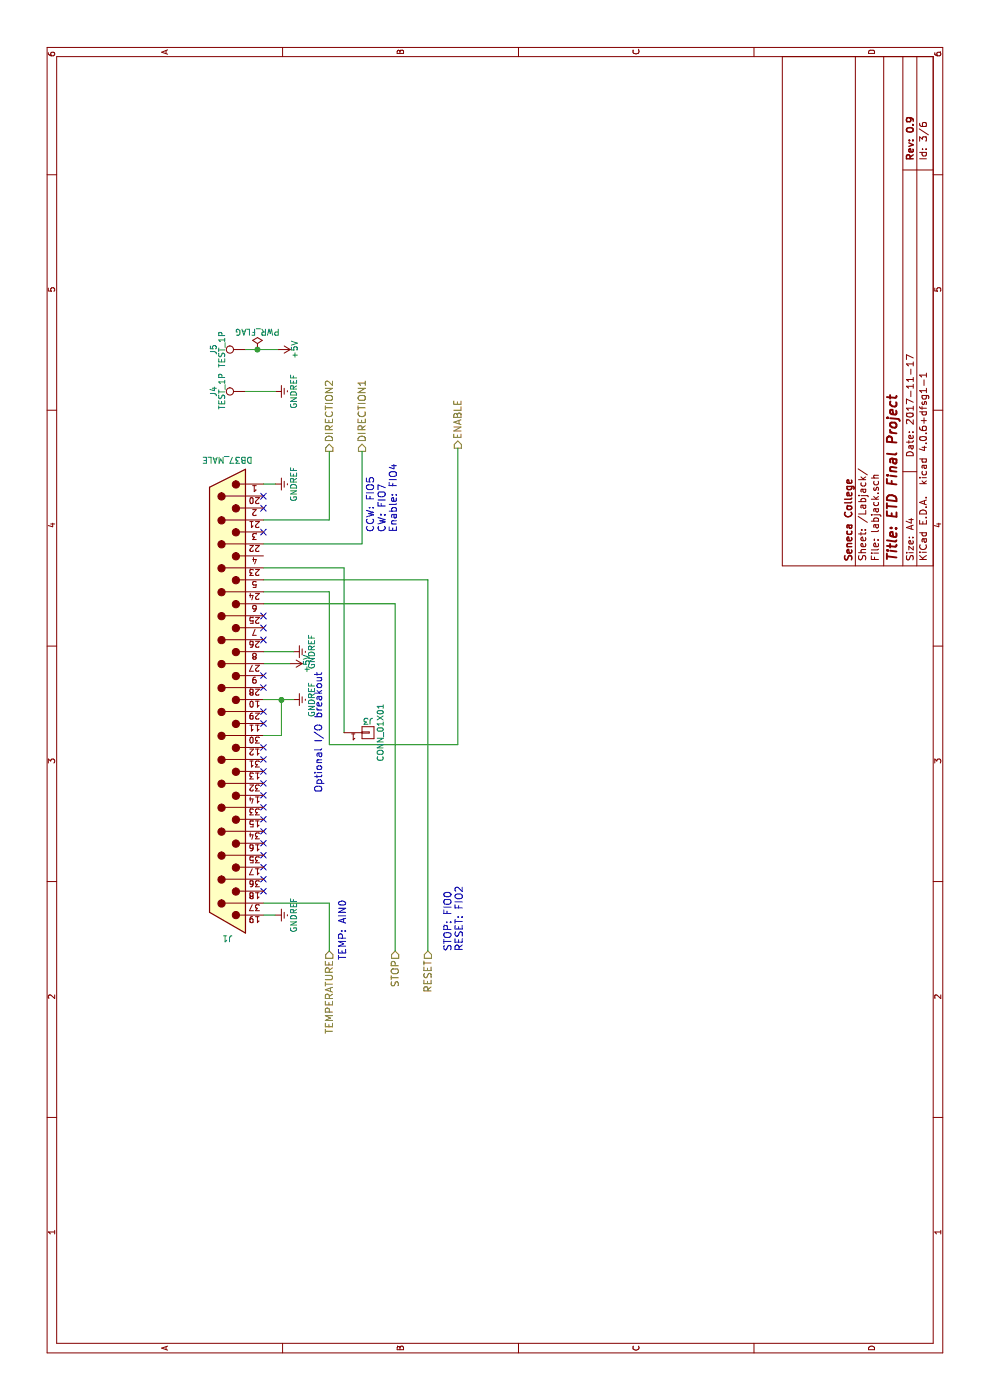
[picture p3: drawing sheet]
EESchema Schematic File Version 2
LIBS:tact_sw_no
LIBS:lm35dz
LIBS:power
LIBS:device
LIBS:transistors
LIBS:conn
LIBS:linear
LIBS:regul
LIBS:74xx
LIBS:cmos4000
LIBS:adc-dac
LIBS:memory
LIBS:xilinx
LIBS:microcontrollers
LIBS:dsp
LIBS:microchip
LIBS:analog_switches
LIBS:motorola
LIBS:texas
LIBS:intel
LIBS:audio
LIBS:interface
LIBS:digital-audio
LIBS:philips
LIBS:display
LIBS:cypress
LIBS:siliconi
LIBS:opto
LIBS:atmel
LIBS:contrib
LIBS:valves
LIBS:switches
LIBS:l293d
LIBS:project-cache
EELAYER 25 0
EELAYER END
$Descr A4 11693 8268
encoding utf-8
Sheet 3 6
Title "ETD Final Project"
Date "2017-11-17"
Rev "0.9"
Comp "Seneca College"
Comment1 ""
Comment2 ""
Comment3 ""
Comment4 ""
$EndDescr
Text HLabel 3750 3300 0    60   Input ~ 0
STOP
Text HLabel 3750 3575 0    60   Input ~ 0
RESET
Text HLabel 3750 2750 0    60   Input ~ 0
TEMPERATURE
Text HLabel 7925 3025 2    60   Output ~ 0
DIRECTION1
Text HLabel 7925 2750 2    60   Output ~ 0
DIRECTION2
$Comp
L GNDREF #PWR07
U 1 1
P 7650 2300
F 0 "#PWR07" H 7650 2050 50  0001 C CNN
F 1 "GNDREF" H 7650 2150 50  0000 C CNN
F 2 "" H 7650 2300 50  0001 C CNN
F 3 "" H 7650 2300 50  0001 C CNN
	1    7650 2300
	1    0    0    -1  
$EndComp
Wire Wire Line
	7650 2300 7650 2200
Wire Wire Line
	7350 2750 7925 2750
Wire Wire Line
	7150 3025 7925 3025
$Comp
L GNDREF #PWR08
U 1 1
P 4050 2300
F 0 "#PWR08" H 4050 2050 50  0001 C CNN
F 1 "GNDREF" H 4050 2150 50  0000 C CNN
F 2 "" H 4050 2300 50  0001 C CNN
F 3 "" H 4050 2300 50  0001 C CNN
	1    4050 2300
	1    0    0    -1  
$EndComp
Wire Wire Line
	4050 2300 4050 2200
Wire Wire Line
	3750 2750 4150 2750
Wire Wire Line
	4150 2750 4150 2200
Wire Wire Line
	3750 3300 6650 3300
Wire Wire Line
	6650 3300 6650 2200
Wire Wire Line
	3750 3575 6850 3575
Wire Wire Line
	6850 3575 6850 2200
Text Notes 7250 3325 0    60   ~ 0
CCW: FIO5\nCW: FIO7\nEnable: FIO4
Text Notes 3675 2900 0    60   ~ 0
TEMP: AIN0\n
Text Notes 3750 3875 0    60   ~ 0
STOP: FIO0\nRESET: FIO2
$Comp
L +5V #PWR09
U 1 1
P 6150 2425
F 0 "#PWR09" H 6150 2275 50  0001 C CNN
F 1 "+5V" H 6150 2565 50  0000 C CNN
F 2 "" H 6150 2425 50  0001 C CNN
F 3 "" H 6150 2425 50  0001 C CNN
	1    6150 2425
	-1   0    0    1   
$EndComp
$Comp
L TEST_1P J4
U 1 1
P 8425 2050
F 0 "J4" H 8425 2320 50  0000 C CNN
F 1 "TEST_1P" H 8425 2250 50  0000 C CNN
F 2 "Socket_Strips:Socket_Strip_Straight_1x01_Pitch2.54mm" H 8625 2050 50  0001 C CNN
F 3 "" H 8625 2050 50  0001 C CNN
	1    8425 2050
	1    0    0    -1  
$EndComp
$Comp
L GNDREF #PWR010
U 1 1
P 8425 2300
F 0 "#PWR010" H 8425 2050 50  0001 C CNN
F 1 "GNDREF" H 8425 2150 50  0000 C CNN
F 2 "" H 8425 2300 50  0001 C CNN
F 3 "" H 8425 2300 50  0001 C CNN
	1    8425 2300
	1    0    0    -1  
$EndComp
Wire Wire Line
	8425 2300 8425 2050
$Comp
L TEST_1P J5
U 1 1
P 8775 2050
F 0 "J5" H 8775 2320 50  0000 C CNN
F 1 "TEST_1P" H 8775 2250 50  0000 C CNN
F 2 "Socket_Strips:Socket_Strip_Straight_1x01_Pitch2.54mm" H 8975 2050 50  0001 C CNN
F 3 "" H 8975 2050 50  0001 C CNN
	1    8775 2050
	1    0    0    -1  
$EndComp
$Comp
L +5V #PWR011
U 1 1
P 8775 2325
F 0 "#PWR011" H 8775 2175 50  0001 C CNN
F 1 "+5V" H 8775 2465 50  0000 C CNN
F 2 "" H 8775 2325 50  0001 C CNN
F 3 "" H 8775 2325 50  0001 C CNN
	1    8775 2325
	-1   0    0    1   
$EndComp
Wire Wire Line
	8775 2050 8775 2325
Wire Wire Line
	6150 2425 6150 2200
Wire Wire Line
	5575 2875 6950 2875
Wire Wire Line
	6950 2875 6950 2200
Wire Wire Line
	5475 2750 5475 3825
Wire Wire Line
	5475 2750 6750 2750
Wire Wire Line
	6750 2750 6750 2200
Text Notes 5075 2700 0    60   ~ 0
Optional I/O breakout
NoConn ~ 4250 2200
NoConn ~ 4450 2200
NoConn ~ 4650 2200
NoConn ~ 4750 2200
NoConn ~ 4850 2200
NoConn ~ 4950 2200
NoConn ~ 5050 2200
NoConn ~ 5150 2200
NoConn ~ 5250 2200
NoConn ~ 5350 2200
NoConn ~ 5450 2200
NoConn ~ 5650 2200
NoConn ~ 5750 2200
NoConn ~ 5950 2200
NoConn ~ 6050 2200
NoConn ~ 6350 2200
NoConn ~ 6450 2200
NoConn ~ 6550 2200
NoConn ~ 7450 2200
$Comp
L PWR_FLAG #FLG012
U 1 1
P 8775 2150
F 0 "#FLG012" H 8775 2225 50  0001 C CNN
F 1 "PWR_FLAG" H 8775 2300 50  0000 C CNN
F 2 "" H 8775 2150 50  0001 C CNN
F 3 "" H 8775 2150 50  0001 C CNN
	1    8775 2150
	0    1    1    0   
$EndComp
Connection ~ 8775 2150
Text HLabel 7950 3825 2    60   Output ~ 0
ENABLE
NoConn ~ 4550 2200
NoConn ~ 4350 2200
NoConn ~ 7250 2200
$Comp
L GNDREF #PWR013
U 1 1
P 6250 2450
F 0 "#PWR013" H 6250 2200 50  0001 C CNN
F 1 "GNDREF" H 6250 2300 50  0000 C CNN
F 2 "" H 6250 2450 50  0001 C CNN
F 3 "" H 6250 2450 50  0001 C CNN
	1    6250 2450
	1    0    0    -1  
$EndComp
Wire Wire Line
	6250 2450 6250 2200
$Comp
L GNDREF #PWR014
U 1 1
P 5850 2450
F 0 "#PWR014" H 5850 2200 50  0001 C CNN
F 1 "GNDREF" H 5850 2300 50  0000 C CNN
F 2 "" H 5850 2450 50  0001 C CNN
F 3 "" H 5850 2450 50  0001 C CNN
	1    5850 2450
	1    0    0    -1  
$EndComp
$Comp
L DB37_MALE J1
U 1 1
P 5850 1900
F 0 "J1" H 5850 3900 50  0000 C CNN
F 1 "DB37_MALE" H 5850 -100 50  0000 C CNN
F 2 "Connectors:DB37FD" H 5850 1900 50  0001 C CNN
F 3 "" H 5850 1900 50  0001 C CNN
	1    5850 1900
	0    -1   -1   0   
$EndComp
Wire Wire Line
	5850 2200 5850 2450
Wire Wire Line
	5550 2200 5550 2350
Wire Wire Line
	5550 2350 5850 2350
Connection ~ 5850 2350
Wire Wire Line
	7150 3025 7150 2200
Wire Wire Line
	7350 2200 7350 2750
NoConn ~ 7550 2200
$Comp
L CONN_01X01 J3
U 1 1
P 5575 3075
F 0 "J3" H 5575 3175 50  0000 C CNN
F 1 "CONN_01X01" V 5675 3075 50  0000 C CNN
F 2 "Socket_Strips:Socket_Strip_Straight_1x01_Pitch2.54mm" H 5575 3075 50  0001 C CNN
F 3 "" H 5575 3075 50  0001 C CNN
	1    5575 3075
	0    1    1    0   
$EndComp
Wire Wire Line
	5475 3825 7950 3825
$EndSCHEMATC
